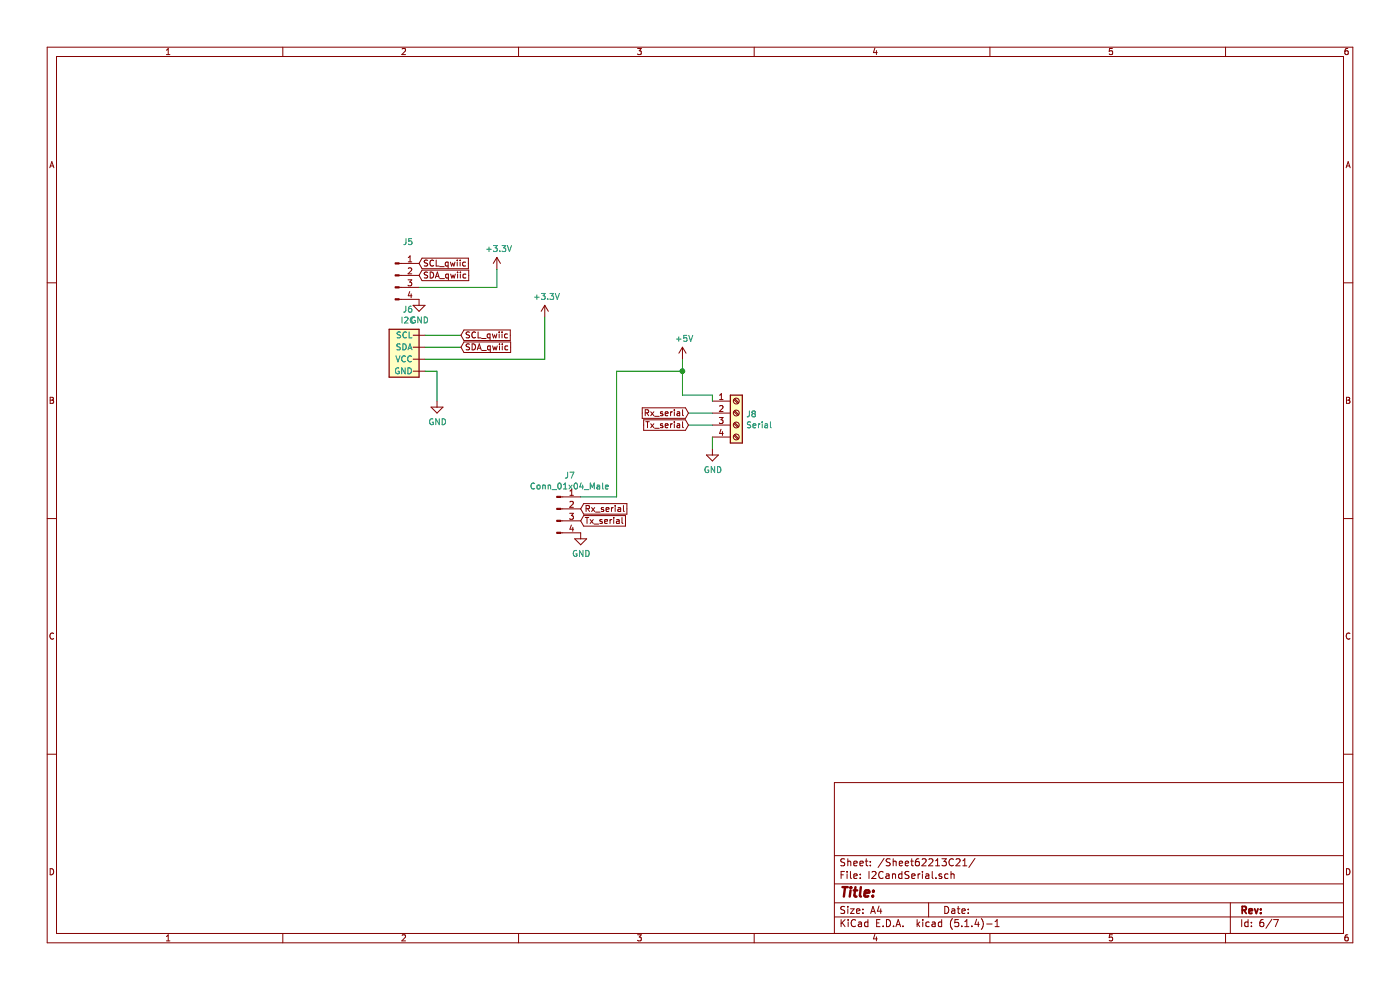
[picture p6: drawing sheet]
EESchema Schematic File Version 4
LIBS:CameraTriggerSensorNodeOnly-cache
EELAYER 30 0
EELAYER END
$Descr A4 11693 8268
encoding utf-8
Sheet 6 7
Title ""
Date ""
Rev ""
Comp ""
Comment1 ""
Comment2 ""
Comment3 ""
Comment4 ""
$EndDescr
$Comp
L SparkFun_SchematicComponents:Qwiic_Connector J?
U 1 1
P 3350 2950
AR Path="/62215286" Ref="J?"  Part="1" 
AR Path="/62213C22/62215286" Ref="J6"  Part="1" 
F 0 "J6" H 3407 3317 50  0000 C CNN
F 1 "I2C" H 3407 3226 50  0000 C CNN
F 2 "Connector_JST:JST_SH_SM04B-SRSS-TB_1x04-1MP_P1.00mm_Horizontal" H 3330 3050 20  0001 C CNN
F 3 "Connector_JST:JST_SH_SM04B-SRSS-TB_1x04-1MP_P1.00mm_Horizontal" H 3300 2900 60  0001 C CNN
F 4 "C160404" H 3350 2950 50  0001 C CNN "LCSC"
	1    3350 2950
	1    0    0    -1  
$EndComp
$Comp
L power:+3.3V #PWR?
U 1 1
P 4550 2650
AR Path="/6221528C" Ref="#PWR?"  Part="1" 
AR Path="/62213C22/6221528C" Ref="#PWR040"  Part="1" 
F 0 "#PWR040" H 4550 2500 50  0001 C CNN
F 1 "+3.3V" H 4565 2823 50  0000 C CNN
F 2 "" H 4550 2650 50  0001 C CNN
F 3 "" H 4550 2650 50  0001 C CNN
	1    4550 2650
	1    0    0    -1  
$EndComp
$Comp
L power:GND #PWR?
U 1 1
P 3650 3350
AR Path="/62215292" Ref="#PWR?"  Part="1" 
AR Path="/62213C22/62215292" Ref="#PWR038"  Part="1" 
F 0 "#PWR038" H 3650 3100 50  0001 C CNN
F 1 "GND" H 3655 3177 50  0000 C CNN
F 2 "" H 3650 3350 50  0001 C CNN
F 3 "" H 3650 3350 50  0001 C CNN
	1    3650 3350
	1    0    0    -1  
$EndComp
Wire Wire Line
	3550 3100 3650 3100
Wire Wire Line
	3650 3100 3650 3350
Text GLabel 3850 2800 2    50   Input ~ 0
SCL_qwiic
Text GLabel 3850 2900 2    50   Input ~ 0
SDA_qwiic
Wire Wire Line
	3550 2900 3850 2900
Wire Wire Line
	3550 2800 3850 2800
Wire Wire Line
	4550 3000 4550 2650
Wire Wire Line
	3550 3000 4550 3000
$Comp
L Connector:Conn_01x04_Male J?
U 1 1
P 3300 2300
AR Path="/622152A0" Ref="J?"  Part="1" 
AR Path="/62213C22/622152A0" Ref="J5"  Part="1" 
F 0 "J5" H 3408 2581 50  0000 C CNN
F 1 " " H 3408 2490 50  0000 C CNN
F 2 "19-237_R6GHBHC-A01_2T:HDRV4W64P0X254_1X4_1016X635X1067P" H 3300 2300 50  0001 C CNN
F 3 "~" H 3300 2300 50  0001 C CNN
	1    3300 2300
	1    0    0    -1  
$EndComp
Text GLabel 3500 2200 2    50   Input ~ 0
SCL_qwiic
Text GLabel 3500 2300 2    50   Input ~ 0
SDA_qwiic
$Comp
L power:GND #PWR?
U 1 1
P 3500 2500
AR Path="/622152A8" Ref="#PWR?"  Part="1" 
AR Path="/62213C22/622152A8" Ref="#PWR037"  Part="1" 
F 0 "#PWR037" H 3500 2250 50  0001 C CNN
F 1 "GND" H 3505 2327 50  0000 C CNN
F 2 "" H 3500 2500 50  0001 C CNN
F 3 "" H 3500 2500 50  0001 C CNN
	1    3500 2500
	1    0    0    -1  
$EndComp
$Comp
L power:+3.3V #PWR?
U 1 1
P 4150 2250
AR Path="/622152AE" Ref="#PWR?"  Part="1" 
AR Path="/62213C22/622152AE" Ref="#PWR039"  Part="1" 
F 0 "#PWR039" H 4150 2100 50  0001 C CNN
F 1 "+3.3V" H 4165 2423 50  0000 C CNN
F 2 "" H 4150 2250 50  0001 C CNN
F 3 "" H 4150 2250 50  0001 C CNN
	1    4150 2250
	1    0    0    -1  
$EndComp
Wire Wire Line
	3500 2400 4150 2400
Wire Wire Line
	4150 2400 4150 2250
$Comp
L power:GND #PWR043
U 1 1
P 5950 3750
F 0 "#PWR043" H 5950 3500 50  0001 C CNN
F 1 "GND" H 5955 3577 50  0000 C CNN
F 2 "" H 5950 3750 50  0001 C CNN
F 3 "" H 5950 3750 50  0001 C CNN
	1    5950 3750
	1    0    0    -1  
$EndComp
$Comp
L power:+5V #PWR042
U 1 1
P 5700 3000
F 0 "#PWR042" H 5700 2850 50  0001 C CNN
F 1 "+5V" H 5715 3173 50  0000 C CNN
F 2 "" H 5700 3000 50  0001 C CNN
F 3 "" H 5700 3000 50  0001 C CNN
	1    5700 3000
	1    0    0    -1  
$EndComp
Wire Wire Line
	5700 3000 5700 3100
$Comp
L Connector:Screw_Terminal_01x04 J8
U 1 1
P 6150 3450
F 0 "J8" H 6230 3442 50  0000 L CNN
F 1 "Serial" H 6230 3351 50  0000 L CNN
F 2 "TerminalBlock_TE-Connectivity:TerminalBlock_TE_282834-4_1x04_P2.54mm_Horizontal" H 6150 3450 50  0001 C CNN
F 3 "" H 6150 3450 50  0001 C CNN
F 4 "" H 6150 3450 50  0001 C CNN "LCSC"
	1    6150 3450
	1    0    0    -1  
$EndComp
Wire Wire Line
	5700 3300 5950 3300
Wire Wire Line
	5950 3300 5950 3350
Wire Wire Line
	5950 3650 5950 3750
Text GLabel 4850 4250 2    50   Input ~ 0
Rx_serial
Text GLabel 4850 4350 2    50   Input ~ 0
Tx_serial
Wire Wire Line
	5750 3450 5950 3450
Wire Wire Line
	5750 3550 5950 3550
$Comp
L Connector:Conn_01x04_Male J7
U 1 1
P 4650 4250
F 0 "J7" H 4758 4531 50  0000 C CNN
F 1 "Conn_01x04_Male" H 4758 4440 50  0000 C CNN
F 2 "19-237_R6GHBHC-A01_2T:HDRV4W64P0X254_1X4_1016X635X1067P" H 4650 4250 50  0001 C CNN
F 3 "~" H 4650 4250 50  0001 C CNN
	1    4650 4250
	1    0    0    -1  
$EndComp
Wire Wire Line
	4850 4150 5150 4150
Wire Wire Line
	5150 4150 5150 3100
Wire Wire Line
	5150 3100 5700 3100
Connection ~ 5700 3100
Wire Wire Line
	5700 3100 5700 3300
$Comp
L power:GND #PWR041
U 1 1
P 4850 4450
F 0 "#PWR041" H 4850 4200 50  0001 C CNN
F 1 "GND" H 4855 4277 50  0000 C CNN
F 2 "" H 4850 4450 50  0001 C CNN
F 3 "" H 4850 4450 50  0001 C CNN
	1    4850 4450
	1    0    0    -1  
$EndComp
Text GLabel 5750 3450 0    50   Input ~ 0
Rx_serial
Text GLabel 5750 3550 0    50   Input ~ 0
Tx_serial
$EndSCHEMATC
